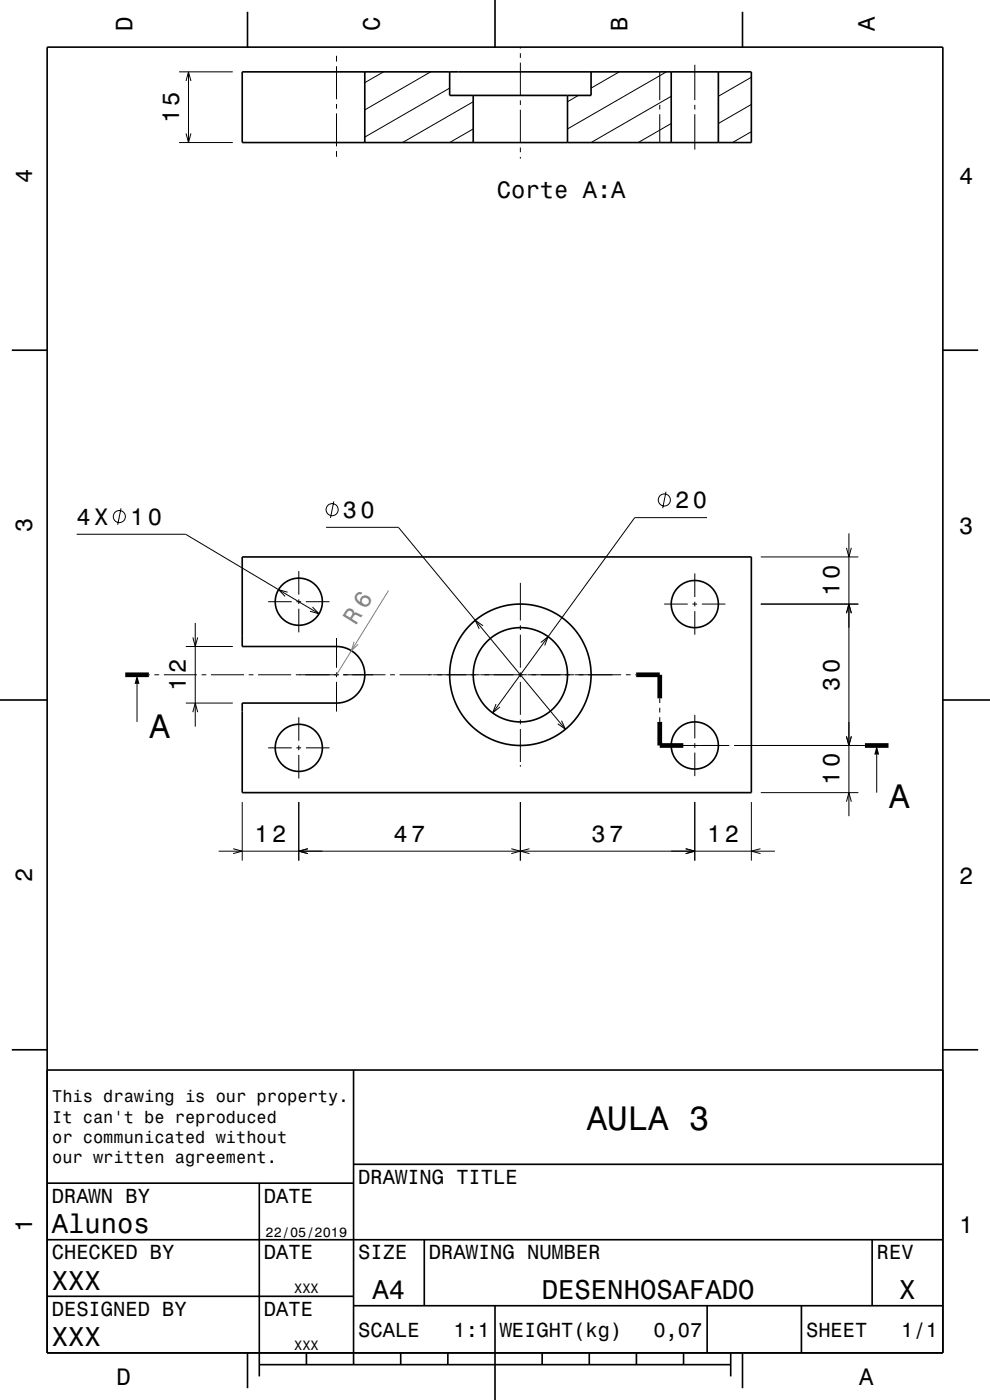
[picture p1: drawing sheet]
<svg xmlns="http://www.w3.org/2000/svg" width="210mm" height="297mm" viewBox="0 0 210 297" stroke-linecap="round" stroke-linejoin="round" font-family="sans-serif">
<g fill="none" stroke="#000" stroke-width=".21">
<path d="M38 15.2h11.4M39.5 17.2l.5-2 .5 2M40 15.2v15M71.4 11.8v1.2M71.4 14.1v7M81.4 15.2l-4 2.3M91.4 15.2l-14 8.1M95.4 18.7l-18 10.4M110.4 9.9v.4M110.4 11.3v1M110.4 13.3v7M131.4 15.2l-6 3.5"/>
<path d="M140 15.2v6M141.4 15.2l-21 12.2M147.4 13.7v7.5M159.4 16.4l-7 4M38 30.2h11.4M39.5 28.3l.5 1.9 .5-1.9M71.4 32v1.3M71.4 22.1v1M71.4 24.1v7M100.4 27.4l-5 2.8M100.4 21.6l-15 8.6M110.4 21.3v1"/>
<path d="M110.4 23.3v7M110.4 31.3v1M110.4 33.3v.4M122.7 20.2l-2.3 1.4M140 22.2v1M140 24.2v6M142.4 26.2l-7 4M142.4 20.4l-17 9.8M147.4 22.2v1M147.4 24.2v7.5M159.4 27.9l-4 2.3M159.4 22.2l-7 4"/>
<path d="M16.3 113.3h23.1l28.3 16.9M25.7 107.8l-.7 3.5M69.2 111.9h15.3l35.4 42.8M70.8 106.4l-.7 3.5M141.3 104.3l-.7 3.5M150 109.8h-15.4l-30.1 41.4M161.4 118.1h20.7M179.6 116.2l.5 1.9 .5-1.9M180.1 113.1v60.1M39.4 137.1h10M40.9 135.2l.5 1.9 .5-1.9M41.4 132.2v21.9"/>
<path d="M56.9 127.6h5M61 125.6l-1.9-.5 1.4 1.4M62.9 127.6h1M63.4 121.2v4.9M63.4 127.1v1.1M63.4 129.1v5.1M64.9 127.6h5M66.3 128.8l1.4 1.4-1.9-.5M71.4 135.4v6.3M102.5 132.8l-1.7-1.2 .9 1.8M110.4 123.6v8M110.4 132.7v.9"/>
<path d="M110.4 134.6v7.1M114.7 136.3l1.6-1.2-.8 1.8M140.9 128.2h5M146.9 128.2h1M147.4 121.6v5.1M147.4 127.6v1.1M147.4 129.6v5M148.9 128.2h5M161.4 128.2h20.7M179.6 130.1l.5-1.9 .5 1.9M29.1 145.1v8.1M31.6 143.2h.2"/>
<path d="M32.8 143.2h1M34.8 143.2h7M39.4 149.2h10M40.9 151.1l.5-1.9 .5 1.9M42.8 143.2h1M44.8 143.2h7M52.8 143.2h1M54.8 143.2h7M56.9 158.7h5M62.8 143.2h9.1M62.9 158.7h1M63.4 152.1v5"/>
<path d="M63.4 158.2v.9M64.9 158.7h5M71.4 142.6v1.1M71.4 144.6v6.4M72.8 143.2h9M82.8 143.2h1M84.8 143.2h7M91.9 143.2h9.9M101.9 143.2h9.9M105.2 149.4l-.7 1.8 1.6-1.2M110.4 142.6v1.1M110.4 144.6v7"/>
<path d="M110.4 152.7v.9M110.4 154.7v6.9M111.9 143.2h9.9M119.1 152.9l.8 1.8-1.6-1.1M121.9 143.2h9.9M132.8 143.2h1M134.8 143.2h.2M140 148.1v1.1M140 150.1v1.1M140 152.1v1.1M140.9 158.2h13.8M147.4 151.6v5.1"/>
<path d="M147.4 157.6v1.1M147.4 159.6v5M155.7 158.2h27.8M179.6 156.2l.5 2 .5-2M51.4 170.1v12.5M63.4 160.2v4.9M63.4 170.1v12.5M110.4 162.3v.3M110.4 170.1v12.5M147.4 170.1v12.5M159.4 170.1v12.5M161.4 168.2h20.7"/>
<path d="M179.6 170.1l.5-1.9 .5 1.9M186 160.1v8.1M46.4 180.6h118M49.4 180.1l2 .5-2 .5M65.3 180.1l-1.9 .5 1.9 .5M108.5 180.1l1.9 .5-1.9 .5M112.3 180.1l-1.9 .5 1.9 .5M145.5 180.1l1.9 .5-1.9 .5M161.3 180.1l-1.9 .5 1.9 .5"/>
<circle cx="25.3" cy="109.6" r="1.28"/>
<circle cx="70.5" cy="108.1" r="1.28"/>
<circle cx="140.9" cy="106.1" r="1.28"/>
</g>
<g fill="none" stroke="#000" stroke-width=".35">
<path d="M10 10h190v277h-190zM51.4 15.2h108v15h-108zM52.5 2.5v7.5M77.4 15.2v15M95.4 15.2v5h30v-5M105 0v10M142.4 15.2v15M152.4 15.2v15M157.5 2.5v7.5M100.4 20.2v10M120.4 20.2v10M2.5 74.3h7.5"/>
<path d="M200 74.3h7.5M51.4 118.1h108v50.1h-108v-19h20a6 6 0 0 0 6-6 6 6 0 0 0-6-6.1h-20zM0 148.5h10M200 148.5h10M2.5 222.7h7.5M10 227h190M75 227v62.5M200 222.7h7.5M10 251h65M55 251v41M75 247h125M10 275h65"/>
<path d="M10 263h190M75 277h125M90 263v14M105 277v20M150 277v10M170 277v10M185 263v14M52.5 287v7.5M55 289.5h100M65 287v2.5M85 287v2.5M95 287v2.5"/>
<path d="M115 287v2.5M125 287v2.5M135 287v2.5M145 287v2.5M155 287v5M157.5 287v7.5"/>
<circle cx="63.4" cy="127.6" r="5"/>
<circle cx="147.4" cy="128.1" r="5"/>
<circle cx="63.4" cy="158.6" r="5"/>
<circle cx="110.4" cy="143.2" r="15"/>
<circle cx="110.4" cy="143.1" r="10"/>
<circle cx="147.4" cy="158.1" r="5"/>
</g>
<path d="M26.6 143.2h5M135 143.2h5v4.9M140 153.2v5h4.9M183.5 158.2h5" fill="none" stroke="#000" stroke-width="1" stroke-linecap="butt"/>
<g fill="#000">
<path d="M29.1 143.2l.5 1.9h-1z" fill-rule="evenodd"/>
<path d="M186 158.2l.5 1.9h-1z" fill-rule="evenodd"/>
</g>
<path d="M75.1 136.1l-.6 1.9 1.5-1.3M82.4 125.3l-11 17.9" fill="none" stroke="#808080" stroke-width=".21"/>
<g font-size="7.2">
<text x="31.7" y="156.5">A</text>
<text x="188.6" y="171.5">A</text>
<text x="124.5" y="239.6">AULA 3</text>
</g>
<g font-size="5.8">
<text x="11" y="261.6">Alunos</text>
<text x="11" y="273.6">XXX</text>
<text x="79" y="275.6">A4</text>
<text x="114.9" y="275.6">DESENHOSAFADO</text>
<text x="190.8" y="275.6">X</text>
<text x="11" y="285.6">XXX</text>
</g>
<text font-size="5.1" fill="#808080" x="75.5" y="132.7" transform="rotate(-58 75.5 132.7)">R 6</text>
<g font-size="5">
<text x="28.1" y="6.5" transform="rotate(-90 28.1 6.5)">D</text>
<text x="80.6" y="6.5" transform="rotate(-90 80.6 6.5)">C</text>
<text x="133.1" y="6.5" transform="rotate(-90 133.1 6.5)">B</text>
<text x="185.6" y="6.5" transform="rotate(-90 185.6 6.5)">A</text>
<text x="38" y="26.1" transform="rotate(-90 38 26.1)">15</text>
<text x="6.8" y="38.7" transform="rotate(-90 6.8 38.7)">4</text>
<text x="203.5" y="39">4</text>
<text x="105.4" y="42.1">Corte A:A</text>
<text x="143.2" y="107.8">20</text>
<text x="6.8" y="112.9" transform="rotate(-90 6.8 112.9)">3</text>
<text x="16.3" y="111.3">4X</text>
<text x="27.6" y="111.3">10</text>
<text x="72.7" y="109.9">30</text>
<text x="203.5" y="113.2">3</text>
<text x="178.1" y="126.5" transform="rotate(-90 178.1 126.5)">10</text>
<text x="39.4" y="146.5" transform="rotate(-90 39.4 146.5)">12</text>
<text x="178.1" y="146.5" transform="rotate(-90 178.1 146.5)">30</text>
<text x="178.1" y="166.5" transform="rotate(-90 178.1 166.5)">10</text>
<text x="54" y="178.6">12</text>
<text x="83.5" y="178.6">47</text>
<text x="125.5" y="178.6">37</text>
<text x="150" y="178.6">12</text>
<text x="6.8" y="187.1" transform="rotate(-90 6.8 187.1)">2</text>
<text x="203.5" y="187.4">2</text>
<text x="6.8" y="261.3" transform="rotate(-90 6.8 261.3)">1</text>
<text x="203.5" y="261.6">1</text>
<text x="24.7" y="293.8">D</text>
<text x="182.2" y="293.8">A</text>
</g>
<g font-size="4.3">
<text x="76" y="251.2">DRAWING TITLE</text>
<text x="11" y="255.2">DRAWN BY</text>
<text x="56" y="255.2">DATE</text>
<text x="11" y="267.2">CHECKED BY</text>
<text x="56" y="267.2">DATE</text>
<text x="76" y="267.2">SIZE</text>
<text x="91" y="267.2">DRAWING NUMBER</text>
<text x="186" y="267.2">REV</text>
<text x="11" y="279.2">DESIGNED BY</text>
<text x="56" y="279.2">DATE</text>
<text x="76" y="283.6">SCALE</text>
<text x="96.2" y="283.6">1:1</text>
<text x="106" y="283.6">WEIGHT(kg)</text>
<text x="138.6" y="283.6">0,07</text>
<text x="171" y="283.6">SHEET</text>
<text x="191.2" y="283.6">1/1</text>
</g>
<g font-size="3.6">
<text x="11.1" y="233.8">This drawing is our property.</text>
<text x="11.1" y="238.1">It can't be reproduced</text>
<text x="11.1" y="242.5">or communicated without</text>
<text x="11.1" y="246.8">our written agreement.</text>
</g>
<g font-size="2.9">
<text x="56.3" y="262.3">22/05/2019</text>
<text x="62.4" y="274.3">XXX</text>
<text x="62.4" y="286.3">XXX</text>
</g>
</svg>
